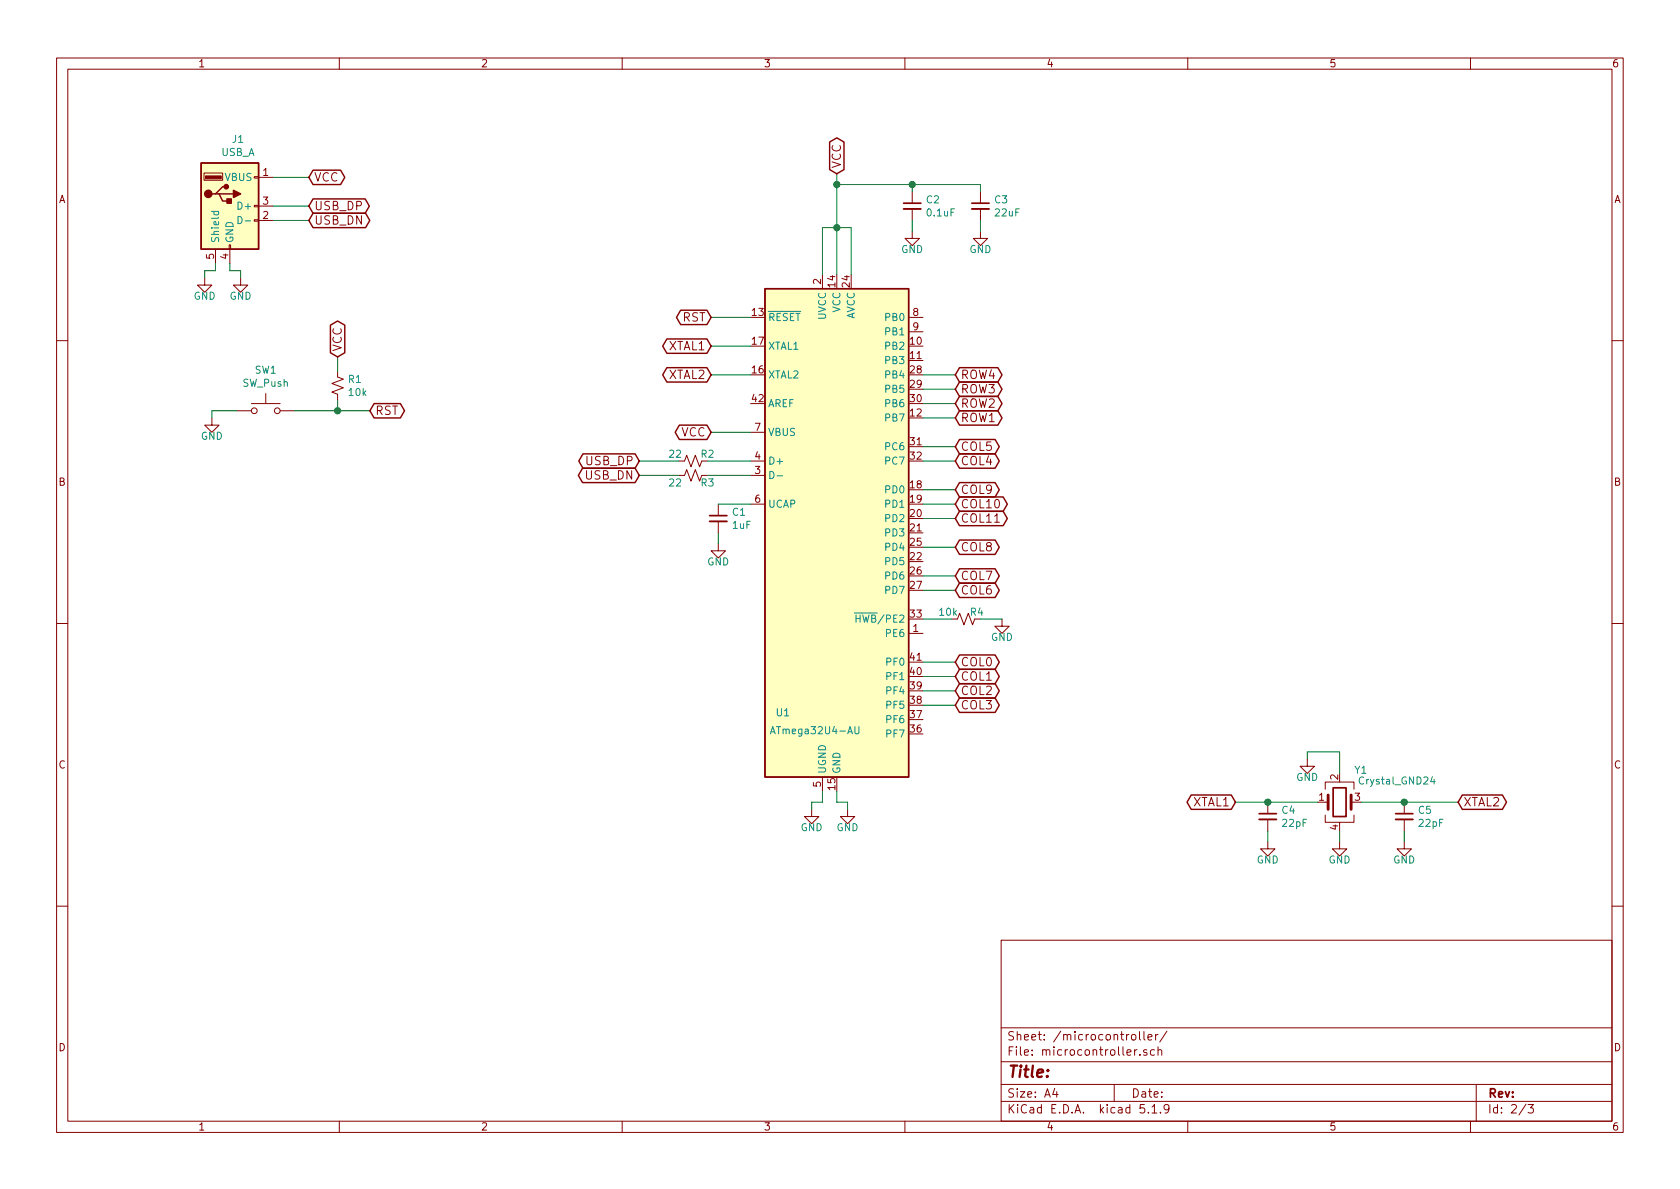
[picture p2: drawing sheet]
EESchema Schematic File Version 4
EELAYER 30 0
EELAYER END
$Descr A4 11693 8268
encoding utf-8
Sheet 2 3
Title ""
Date ""
Rev ""
Comp ""
Comment1 ""
Comment2 ""
Comment3 ""
Comment4 ""
$EndDescr
$Comp
L MCU_Microchip_ATmega:ATmega32U4-AU U1
U 1 1
P 5825 3700
F 0 "U1" H 5450 2450 50  0000 C CNN
F 1 "ATmega32U4-AU" H 5675 2325 50  0000 C CNN
F 2 "Package_QFP:TQFP-44_10x10mm_P0.8mm" H 5825 3700 50  0001 C CIN
F 3 "http://ww1.microchip.com/downloads/en/DeviceDoc/Atmel-7766-8-bit-AVR-ATmega16U4-32U4_Datasheet.pdf" H 5825 3700 50  0001 C CNN
	1    5825 3700
	1    0    0    -1  
$EndComp
$Comp
L Connector:USB_A J1
U 1 1
P 1600 1425
F 0 "J1" H 1657 1892 50  0000 C CNN
F 1 "USB_A" H 1657 1801 50  0000 C CNN
F 2 "Connector_USB:USB_A_Molex_67643_Horizontal" H 1750 1375 50  0001 C CNN
F 3 " ~" H 1750 1375 50  0001 C CNN
	1    1600 1425
	1    0    0    -1  
$EndComp
Text GLabel 2150 1225 2    59   BiDi ~ 0
VCC
Text GLabel 2150 1425 2    59   BiDi ~ 0
USB_DP
Text GLabel 2150 1525 2    59   BiDi ~ 0
USB_DN
$Comp
L power:GND #PWR0101
U 1 1
P 1425 1925
F 0 "#PWR0101" H 1425 1675 50  0001 C CNN
F 1 "GND" H 1425 1800 50  0000 C CNN
F 2 "" H 1425 1925 50  0001 C CNN
F 3 "" H 1425 1925 50  0001 C CNN
	1    1425 1925
	1    0    0    -1  
$EndComp
$Comp
L power:GND #PWR0102
U 1 1
P 1675 1925
F 0 "#PWR0102" H 1675 1675 50  0001 C CNN
F 1 "GND" H 1675 1800 50  0000 C CNN
F 2 "" H 1675 1925 50  0001 C CNN
F 3 "" H 1675 1925 50  0001 C CNN
	1    1675 1925
	1    0    0    -1  
$EndComp
Wire Wire Line
	2150 1225 1900 1225
Wire Wire Line
	2150 1425 1900 1425
Wire Wire Line
	2150 1525 1900 1525
Wire Wire Line
	1675 1875 1675 1925
Wire Wire Line
	1500 1825 1500 1875
Wire Wire Line
	1500 1875 1425 1875
Wire Wire Line
	1425 1875 1425 1925
Text GLabel 5825 1200 1    59   BiDi ~ 0
VCC
$Comp
L Device:C_Small C2
U 1 1
P 6350 1425
F 0 "C2" H 6442 1471 50  0000 L CNN
F 1 "0.1uF" H 6442 1380 50  0000 L CNN
F 2 "Capacitor_SMD:C_0603_1608Metric" H 6350 1425 50  0001 C CNN
F 3 "~" H 6350 1425 50  0001 C CNN
	1    6350 1425
	1    0    0    -1  
$EndComp
$Comp
L Device:C_Small C3
U 1 1
P 6825 1425
F 0 "C3" H 6917 1471 50  0000 L CNN
F 1 "22uF" H 6917 1380 50  0000 L CNN
F 2 "Capacitor_SMD:C_0603_1608Metric" H 6825 1425 50  0001 C CNN
F 3 "~" H 6825 1425 50  0001 C CNN
	1    6825 1425
	1    0    0    -1  
$EndComp
$Comp
L power:GND #PWR0103
U 1 1
P 6350 1600
F 0 "#PWR0103" H 6350 1350 50  0001 C CNN
F 1 "GND" H 6350 1475 50  0000 C CNN
F 2 "" H 6350 1600 50  0001 C CNN
F 3 "" H 6350 1600 50  0001 C CNN
	1    6350 1600
	1    0    0    -1  
$EndComp
$Comp
L power:GND #PWR0104
U 1 1
P 6825 1600
F 0 "#PWR0104" H 6825 1350 50  0001 C CNN
F 1 "GND" H 6825 1475 50  0000 C CNN
F 2 "" H 6825 1600 50  0001 C CNN
F 3 "" H 6825 1600 50  0001 C CNN
	1    6825 1600
	1    0    0    -1  
$EndComp
Wire Wire Line
	5825 1200 5825 1275
Wire Wire Line
	5825 1275 6350 1275
Wire Wire Line
	6825 1275 6825 1325
Wire Wire Line
	5825 1275 5825 1575
Connection ~ 5825 1275
Wire Wire Line
	5925 1900 5925 1575
Wire Wire Line
	5925 1575 5825 1575
Connection ~ 5825 1575
Wire Wire Line
	5825 1575 5825 1900
Wire Wire Line
	5725 1900 5725 1575
Wire Wire Line
	5725 1575 5825 1575
$Comp
L power:GND #PWR0105
U 1 1
P 5650 5625
F 0 "#PWR0105" H 5650 5375 50  0001 C CNN
F 1 "GND" H 5650 5500 50  0000 C CNN
F 2 "" H 5650 5625 50  0001 C CNN
F 3 "" H 5650 5625 50  0001 C CNN
	1    5650 5625
	1    0    0    -1  
$EndComp
$Comp
L power:GND #PWR0106
U 1 1
P 5900 5625
F 0 "#PWR0106" H 5900 5375 50  0001 C CNN
F 1 "GND" H 5900 5500 50  0000 C CNN
F 2 "" H 5900 5625 50  0001 C CNN
F 3 "" H 5900 5625 50  0001 C CNN
	1    5900 5625
	1    0    0    -1  
$EndComp
Wire Wire Line
	5825 5500 5825 5575
Wire Wire Line
	5825 5575 5900 5575
Wire Wire Line
	5900 5575 5900 5625
Wire Wire Line
	5725 5500 5725 5575
Wire Wire Line
	5725 5575 5650 5575
Wire Wire Line
	5650 5575 5650 5625
$Comp
L Switch:SW_Push SW1
U 1 1
P 1850 2850
F 0 "SW1" H 1850 3135 50  0000 C CNN
F 1 "SW_Push" H 1850 3044 50  0000 C CNN
F 2 "Button_Switch_SMD:SW_Push_1P1T_NO_6x6mm_H9.5mm" H 1850 3050 50  0001 C CNN
F 3 "~" H 1850 3050 50  0001 C CNN
	1    1850 2850
	1    0    0    -1  
$EndComp
$Comp
L power:GND #PWR0107
U 1 1
P 1475 2900
F 0 "#PWR0107" H 1475 2650 50  0001 C CNN
F 1 "GND" H 1475 2775 50  0000 C CNN
F 2 "" H 1475 2900 50  0001 C CNN
F 3 "" H 1475 2900 50  0001 C CNN
	1    1475 2900
	1    0    0    -1  
$EndComp
Wire Wire Line
	1475 2900 1475 2850
Wire Wire Line
	1475 2850 1650 2850
$Comp
L Device:R_Small_US R1
U 1 1
P 2350 2675
F 0 "R1" H 2418 2721 50  0000 L CNN
F 1 "10k" H 2418 2630 50  0000 L CNN
F 2 "Resistor_SMD:R_0805_2012Metric" H 2350 2675 50  0001 C CNN
F 3 "~" H 2350 2675 50  0001 C CNN
	1    2350 2675
	1    0    0    -1  
$EndComp
Text GLabel 2350 2475 1    59   BiDi ~ 0
VCC
Text GLabel 2575 2850 2    59   BiDi ~ 0
RST
Wire Wire Line
	2350 2575 2350 2475
Wire Wire Line
	2575 2850 2350 2850
Wire Wire Line
	2350 2775 2350 2850
Connection ~ 2350 2850
Wire Wire Line
	2350 2850 2050 2850
Text GLabel 4950 2200 0    59   BiDi ~ 0
RST
Wire Wire Line
	4950 2200 5225 2200
Text GLabel 4950 2400 0    59   BiDi ~ 0
XTAL1
Text GLabel 4950 2600 0    59   BiDi ~ 0
XTAL2
Text GLabel 4950 3000 0    59   BiDi ~ 0
VCC
Text GLabel 4450 3200 0    59   BiDi ~ 0
USB_DP
Text GLabel 4450 3300 0    59   BiDi ~ 0
USB_DN
$Comp
L Device:R_Small_US R2
U 1 1
P 4825 3200
F 0 "R2" V 4775 3300 50  0000 C CNN
F 1 "22" V 4775 3075 50  0000 C CNN
F 2 "Resistor_SMD:R_0805_2012Metric" H 4825 3200 50  0001 C CNN
F 3 "~" H 4825 3200 50  0001 C CNN
	1    4825 3200
	0    1    1    0   
$EndComp
$Comp
L Device:R_Small_US R3
U 1 1
P 4825 3300
F 0 "R3" V 4875 3400 50  0000 C CNN
F 1 "22" V 4875 3175 50  0000 C CNN
F 2 "Resistor_SMD:R_0805_2012Metric" H 4825 3300 50  0001 C CNN
F 3 "~" H 4825 3300 50  0001 C CNN
	1    4825 3300
	0    1    1    0   
$EndComp
Wire Wire Line
	4450 3200 4725 3200
Wire Wire Line
	4725 3300 4450 3300
Wire Wire Line
	4925 3200 5225 3200
Wire Wire Line
	4925 3300 5225 3300
Wire Wire Line
	4950 3000 5225 3000
Wire Wire Line
	4950 2600 5225 2600
Wire Wire Line
	5225 2400 4950 2400
Wire Wire Line
	6350 1325 6350 1275
Connection ~ 6350 1275
Wire Wire Line
	6350 1275 6825 1275
$Comp
L Device:C_Small C1
U 1 1
P 5000 3600
F 0 "C1" H 5092 3646 50  0000 L CNN
F 1 "1uF" H 5092 3555 50  0000 L CNN
F 2 "Capacitor_SMD:C_0603_1608Metric" H 5000 3600 50  0001 C CNN
F 3 "~" H 5000 3600 50  0001 C CNN
	1    5000 3600
	1    0    0    -1  
$EndComp
Wire Wire Line
	5000 3500 5225 3500
$Comp
L power:GND #PWR0108
U 1 1
P 5000 3775
F 0 "#PWR0108" H 5000 3525 50  0001 C CNN
F 1 "GND" H 5000 3650 50  0000 C CNN
F 2 "" H 5000 3775 50  0001 C CNN
F 3 "" H 5000 3775 50  0001 C CNN
	1    5000 3775
	1    0    0    -1  
$EndComp
Wire Wire Line
	5000 3775 5000 3700
$Comp
L Device:R_Small_US R4
U 1 1
P 6725 4300
F 0 "R4" V 6675 4375 50  0000 C CNN
F 1 "10k" V 6675 4175 50  0000 C CNN
F 2 "Resistor_SMD:R_0805_2012Metric" H 6725 4300 50  0001 C CNN
F 3 "~" H 6725 4300 50  0001 C CNN
	1    6725 4300
	0    1    1    0   
$EndComp
$Comp
L power:GND #PWR0109
U 1 1
P 6975 4300
F 0 "#PWR0109" H 6975 4050 50  0001 C CNN
F 1 "GND" H 6975 4175 50  0000 C CNN
F 2 "" H 6975 4300 50  0001 C CNN
F 3 "" H 6975 4300 50  0001 C CNN
	1    6975 4300
	1    0    0    -1  
$EndComp
Wire Wire Line
	6975 4300 6825 4300
Wire Wire Line
	6625 4300 6425 4300
$Comp
L Device:Crystal_GND24 Y1
U 1 1
P 9325 5575
F 0 "Y1" H 9425 5800 50  0000 L CNN
F 1 "Crystal_GND24" H 9450 5725 50  0000 L CNN
F 2 "Crystal:Crystal_SMD_3225-4Pin_3.2x2.5mm_HandSoldering" H 9325 5575 50  0001 C CNN
F 3 "~" H 9325 5575 50  0001 C CNN
	1    9325 5575
	1    0    0    -1  
$EndComp
$Comp
L Device:C_Small C4
U 1 1
P 8825 5675
F 0 "C4" H 8917 5721 50  0000 L CNN
F 1 "22pF" H 8917 5630 50  0000 L CNN
F 2 "Capacitor_SMD:C_0603_1608Metric" H 8825 5675 50  0001 C CNN
F 3 "~" H 8825 5675 50  0001 C CNN
	1    8825 5675
	1    0    0    -1  
$EndComp
$Comp
L Device:C_Small C5
U 1 1
P 9775 5675
F 0 "C5" H 9867 5721 50  0000 L CNN
F 1 "22pF" H 9867 5630 50  0000 L CNN
F 2 "Capacitor_SMD:C_0603_1608Metric" H 9775 5675 50  0001 C CNN
F 3 "~" H 9775 5675 50  0001 C CNN
	1    9775 5675
	1    0    0    -1  
$EndComp
$Comp
L power:GND #PWR0110
U 1 1
P 9325 5850
F 0 "#PWR0110" H 9325 5600 50  0001 C CNN
F 1 "GND" H 9325 5725 50  0000 C CNN
F 2 "" H 9325 5850 50  0001 C CNN
F 3 "" H 9325 5850 50  0001 C CNN
	1    9325 5850
	1    0    0    -1  
$EndComp
$Comp
L power:GND #PWR0111
U 1 1
P 9775 5850
F 0 "#PWR0111" H 9775 5600 50  0001 C CNN
F 1 "GND" H 9775 5725 50  0000 C CNN
F 2 "" H 9775 5850 50  0001 C CNN
F 3 "" H 9775 5850 50  0001 C CNN
	1    9775 5850
	1    0    0    -1  
$EndComp
$Comp
L power:GND #PWR0112
U 1 1
P 8825 5850
F 0 "#PWR0112" H 8825 5600 50  0001 C CNN
F 1 "GND" H 8825 5725 50  0000 C CNN
F 2 "" H 8825 5850 50  0001 C CNN
F 3 "" H 8825 5850 50  0001 C CNN
	1    8825 5850
	1    0    0    -1  
$EndComp
$Comp
L power:GND #PWR0113
U 1 1
P 9100 5275
F 0 "#PWR0113" H 9100 5025 50  0001 C CNN
F 1 "GND" H 9100 5150 50  0000 C CNN
F 2 "" H 9100 5275 50  0001 C CNN
F 3 "" H 9100 5275 50  0001 C CNN
	1    9100 5275
	1    0    0    -1  
$EndComp
Wire Wire Line
	8825 5775 8825 5850
Wire Wire Line
	9325 5775 9325 5850
Wire Wire Line
	9775 5575 9475 5575
Wire Wire Line
	9175 5575 8825 5575
Wire Wire Line
	9325 5225 9100 5225
Text GLabel 8600 5575 0    59   BiDi ~ 0
XTAL1
Wire Wire Line
	8600 5575 8825 5575
Connection ~ 8825 5575
Text GLabel 10150 5575 2    59   BiDi ~ 0
XTAL2
Wire Wire Line
	10150 5575 9775 5575
Connection ~ 9775 5575
Text GLabel 6650 2900 2    59   BiDi ~ 0
ROW1
Text GLabel 6650 2800 2    59   BiDi ~ 0
ROW2
Text GLabel 6650 2700 2    59   BiDi ~ 0
ROW3
Text GLabel 6650 2600 2    59   BiDi ~ 0
ROW4
Text GLabel 6650 4600 2    59   BiDi ~ 0
COL0
Text GLabel 6650 4700 2    59   BiDi ~ 0
COL1
Text GLabel 6650 4800 2    59   BiDi ~ 0
COL2
Text GLabel 6650 4900 2    59   BiDi ~ 0
COL3
Text GLabel 6650 3200 2    59   BiDi ~ 0
COL4
Text GLabel 6650 3100 2    59   BiDi ~ 0
COL5
Text GLabel 6650 4100 2    59   BiDi ~ 0
COL6
Text GLabel 6650 4000 2    59   BiDi ~ 0
COL7
Text GLabel 6650 3800 2    59   BiDi ~ 0
COL8
Text GLabel 6650 3400 2    59   BiDi ~ 0
COL9
Text GLabel 6650 3500 2    59   BiDi ~ 0
COL10
Text GLabel 6650 3600 2    59   BiDi ~ 0
COL11
Wire Wire Line
	1600 1825 1600 1875
Wire Wire Line
	1600 1875 1675 1875
Wire Wire Line
	6825 1600 6825 1525
Wire Wire Line
	9775 5850 9775 5775
Wire Wire Line
	6350 1600 6350 1525
Wire Wire Line
	9100 5275 9100 5225
Wire Wire Line
	9325 5375 9325 5225
Wire Wire Line
	6650 2600 6425 2600
Wire Wire Line
	6650 2700 6425 2700
Wire Wire Line
	6650 2800 6425 2800
Wire Wire Line
	6650 3100 6425 3100
Wire Wire Line
	6650 3200 6425 3200
Wire Wire Line
	6650 3800 6425 3800
Wire Wire Line
	6650 4000 6425 4000
Wire Wire Line
	6650 4100 6425 4100
Wire Wire Line
	6650 4600 6425 4600
Wire Wire Line
	6650 4700 6425 4700
Wire Wire Line
	6650 4800 6425 4800
Wire Wire Line
	6650 4900 6425 4900
Wire Wire Line
	6650 3400 6425 3400
Wire Wire Line
	6650 3500 6425 3500
Wire Wire Line
	6425 3600 6650 3600
Wire Wire Line
	6650 2900 6425 2900
$EndSCHEMATC
